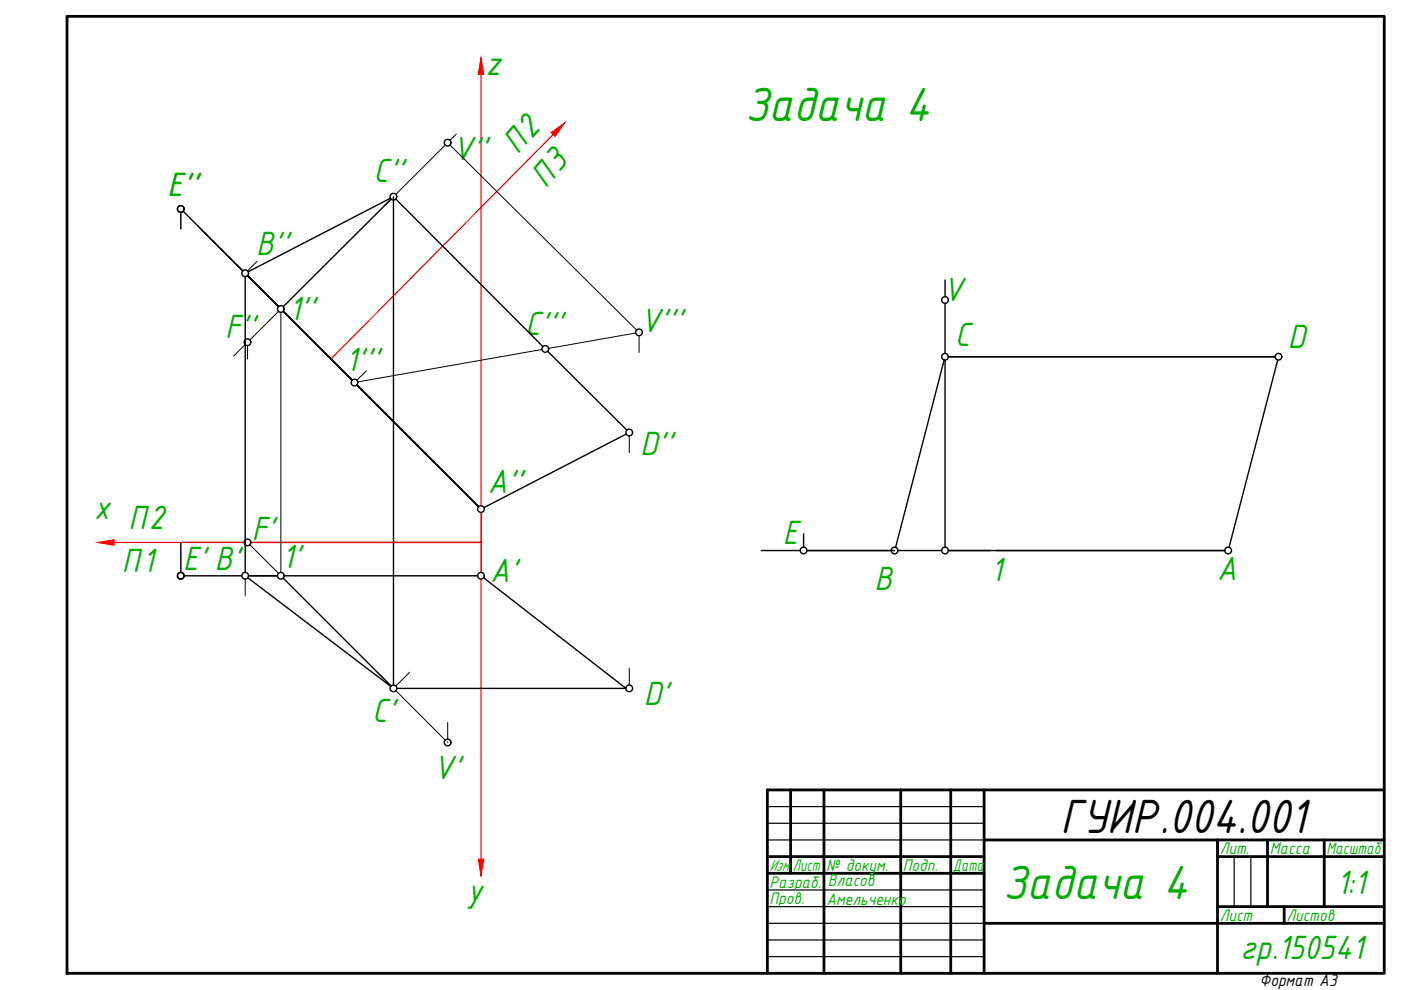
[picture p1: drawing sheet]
<svg xmlns="http://www.w3.org/2000/svg" width="297mm" height="210mm" viewBox="0 0 297 210" stroke-linecap="round" stroke-linejoin="round" font-family="sans-serif">
<!-- layer: 0 -->
<g fill="none" stroke="#000" stroke-width=".59">
<path d="M14.2 3.5h279.3v202.9h-279.3zM167.6 167.5v17.7M174.7 167.5v38.9M191 167.5v38.9M201.6 167.5v38.9M208.6 167.5v38.9M208.6 178.1h84.9M268.7 178.1v14.1M280.8 178.1v14.1M293.5 167.5h-130.8v38.9M162.7 181.6h45.9M162.7 185.2h45.9"/>
<path d="M208.6 195.8h84.9M258.1 192.2h35.4M272.3 192.2v3.6M293.5 181.6h-35.4v-3.5v28.3"/>
</g>
<path d="M162.7 171h45.9M162.7 174.6h45.9M162.7 178.1h45.9M162.7 188.7h45.9M162.7 192.2h45.9M162.7 199.3h45.9M162.7 195.8h45.9M261.7 181.6v10.6M265.2 181.6v10.6M162.7 202.8h45.9" fill="none" stroke="#000" stroke-width=".25"/>
<g fill="none" stroke="#000" stroke-width=".3">
<path d="M38.8 44.8l12.7 12.6-9.3-9.2M52 58.6v62.8M52.5 58.5l6.6 6.5-6.6-6.5M52.5 58.5l6.6 6.5M82.8 42l-30.2 15.6M82.9 42.2l-22.8 22.8M83.4 41.7v103.5M83.9 42.2l31.2 31.3M200.4 59.4v3.5M60.1 66l14.6 14.6-4.5-4.5M116.1 74.5l16.8 16.7M200.2 76.3l-10.3 39.7"/>
<path d="M200.4 64.3v10.6M200.4 76.3v39.7M201.1 75.6h69.3M270.9 76.3l-10.3 39.7M75.7 81.6l25.8 25.8M132.8 92l-30.2 15.6M161.4 116.7h8.3M170.4 113.2v2.8M171.1 116.7h18.6M190.4 116.7h9.3M201.1 116.7h58.6M39.1 122.1h12.2"/>
<path d="M52.5 122.5l30.4 23M52.7 122.1h6.2M60.1 122.6l22.8 22.9M60.3 122.1h41M102.5 122.5l30.2 23.5h-48.6"/>
<circle cx="94.9" cy="30.3" r=".71"/>
<circle cx="38.3" cy="44.3" r=".71"/>
<circle cx="52" cy="57.9" r=".71"/>
<circle cx="83.4" cy="41.7" r=".71"/>
<circle cx="52.5" cy="72.6" r=".71"/>
<circle cx="59.5" cy="65.5" r=".71"/>
<circle cx="115.6" cy="74" r=".71"/>
<circle cx="135.5" cy="70.5" r=".71"/>
<circle cx="200.4" cy="63.6" r=".71"/>
<circle cx="200.4" cy="75.6" r=".71"/>
<circle cx="271.1" cy="75.6" r=".71"/>
<circle cx="75.2" cy="81.1" r=".71"/>
<circle cx="133.4" cy="91.7" r=".71"/>
<circle cx="52.5" cy="115" r=".71"/>
<circle cx="102" cy="107.9" r=".71"/>
<circle cx="170.4" cy="116.7" r=".71"/>
<circle cx="189.7" cy="116.7" r=".71"/>
<circle cx="200.4" cy="116.7" r=".71"/>
<circle cx="260.4" cy="116.7" r=".71"/>
<circle cx="38.3" cy="122.1" r=".71"/>
<circle cx="52" cy="122.1" r=".71"/>
<circle cx="59.5" cy="122.1" r=".71"/>
<circle cx="102" cy="122.1" r=".71"/>
<circle cx="83.4" cy="145.9" r=".71"/>
<circle cx="94.9" cy="157.4" r=".71"/>
<circle cx="133.4" cy="145.9" r=".71"/>
</g>
<path d="M102 12.2v95M117.2 28.5l-47 47.6M24.2 115h27.6M53.2 115h48.8M102 108.6v12.8M102 122.8v59.4" fill="none" stroke="#f00" stroke-width=".25"/>
<g fill="#f00" stroke="#f00" stroke-width=".21">
<path d="M20.7 115l3.5-.6v1.2z"/>
<path d="M101.4 182.2h1.2l-.6 3.5z"/>
<path d="M102 12.2l.6 3.6h-1.2z"/>
<path d="M116.8 28.1l2.9-2.1-2 2.9z"/>
</g>
<path d="M102 108.6v12.8" fill="none" stroke="#f00" stroke-width=".21"/>
<!-- layer: 0 -->
<g fill="none" stroke="#000" stroke-width=".21">
<path d="M94.4 30.7l-10.5 10.5M95.4 30.7l39.6 39.3M96.8 28.4l-1.4 1.4M38.3 45v3.6M54.5 55.4l-2 2M82.9 42.2l-1.3 1.4M52 73.1l-2.5 2.4M52.5 73.3v2.8M59.1 66l-6.1 6.1M59.5 66.2v55.2M77.7 78.6l-2 2M114.9 74.1l-39.1 6.9"/>
<path d="M134.8 70.6l-18.5 3.3M135.5 71.2v3.5M133.4 92.4v3.5M38.3 115v6.4M53 115.5l6.1 6.1M52 122.8v3.5M80.1 142.7l2.8 2.8M83.9 146.4l10.5 10.5M86.8 142.5l-2.9 3M94.9 157.4h.1M94.9 153.2v3.5M133.4 141.7v3.5"/>
</g>
<g font-size="11" fill="#00ad00">
<text x="158" y="25.7">Задача 4</text>
<text x="212.7" y="190.5">Задача 4</text>
</g>
<text font-size="11" x="224.8" y="176.6">ГУИР.004.001</text>
<g font-size="7.7" fill="#00ad00">
<text x="102.9" y="15.9">z</text>
<text x="96" y="33.9">V''</text>
<text x="109.8" y="32.9" transform="rotate(-49 109.8 32.9)">П2</text>
<text x="35.5" y="41.6">E''</text>
<text x="79.2" y="38.6">C''</text>
<text x="115.7" y="40" transform="rotate(-49 115.7 40)">П3</text>
<text x="54.3" y="54.1">B''</text>
<text x="200" y="63.7">V</text>
<text x="47.7" y="71.7">F''</text>
<text x="61.3" y="67.7">1''</text>
<text x="111.4" y="70.9">C'''</text>
<text x="135.8" y="70.5">V'''</text>
<text x="202.4" y="73.4">С</text>
<text x="273.1" y="73.7">D</text>
<text x="73.3" y="78.7">1'''</text>
<text x="135.7" y="96.4">D''</text>
<text x="103.4" y="104.5">A''</text>
<text x="20" y="110.1">x</text>
<text x="27.2" y="112.3">П2</text>
<text x="53.4" y="114.6">F'</text>
<text x="166" y="115.3">Е</text>
<text x="25.8" y="121.3">П1</text>
<text x="38.8" y="120.7">E'B'</text>
<text x="59.8" y="120.5">1'</text>
<text x="103.9" y="123.5">A'</text>
<text x="185.4" y="125.1">B</text>
<text x="210.1" y="123.2">1</text>
<text x="258" y="123">A</text>
<text x="136.5" y="149.5">D'</text>
<text x="78.9" y="153.1">C'</text>
<text x="91.9" y="165.1">V'</text>
<text x="99.1" y="191.2">y</text>
<text x="283.4" y="189.6">1:1</text>
<text x="263" y="203.4">гр.150541</text>
</g>
<g font-size="3.8" fill="#00ad00">
<text x="163.2" y="184.7">Изм.</text>
<text x="168.1" y="184.7">Лист</text>
<text x="175.2" y="184.7">№ докум.</text>
<text x="191.4" y="184.7">Подп.</text>
<text x="202" y="184.7">Дата</text>
<text x="258.6" y="181.1">Лит.</text>
<text x="269.2" y="181.1">Масса</text>
<text x="281.2" y="181.1">Масштаб</text>
<text x="163.2" y="188.2">Разраб.</text>
<text x="163.2" y="191.7">Пров.</text>
<text x="175.2" y="191.8">Амельченко</text>
<text x="175.5" y="188">Власов</text>
<text x="258.6" y="195.3">Лист</text>
<text x="272.8" y="195.3">Листов</text>
</g>
<text font-size="3.8" x="267" y="209">Формат А3</text>
</svg>
